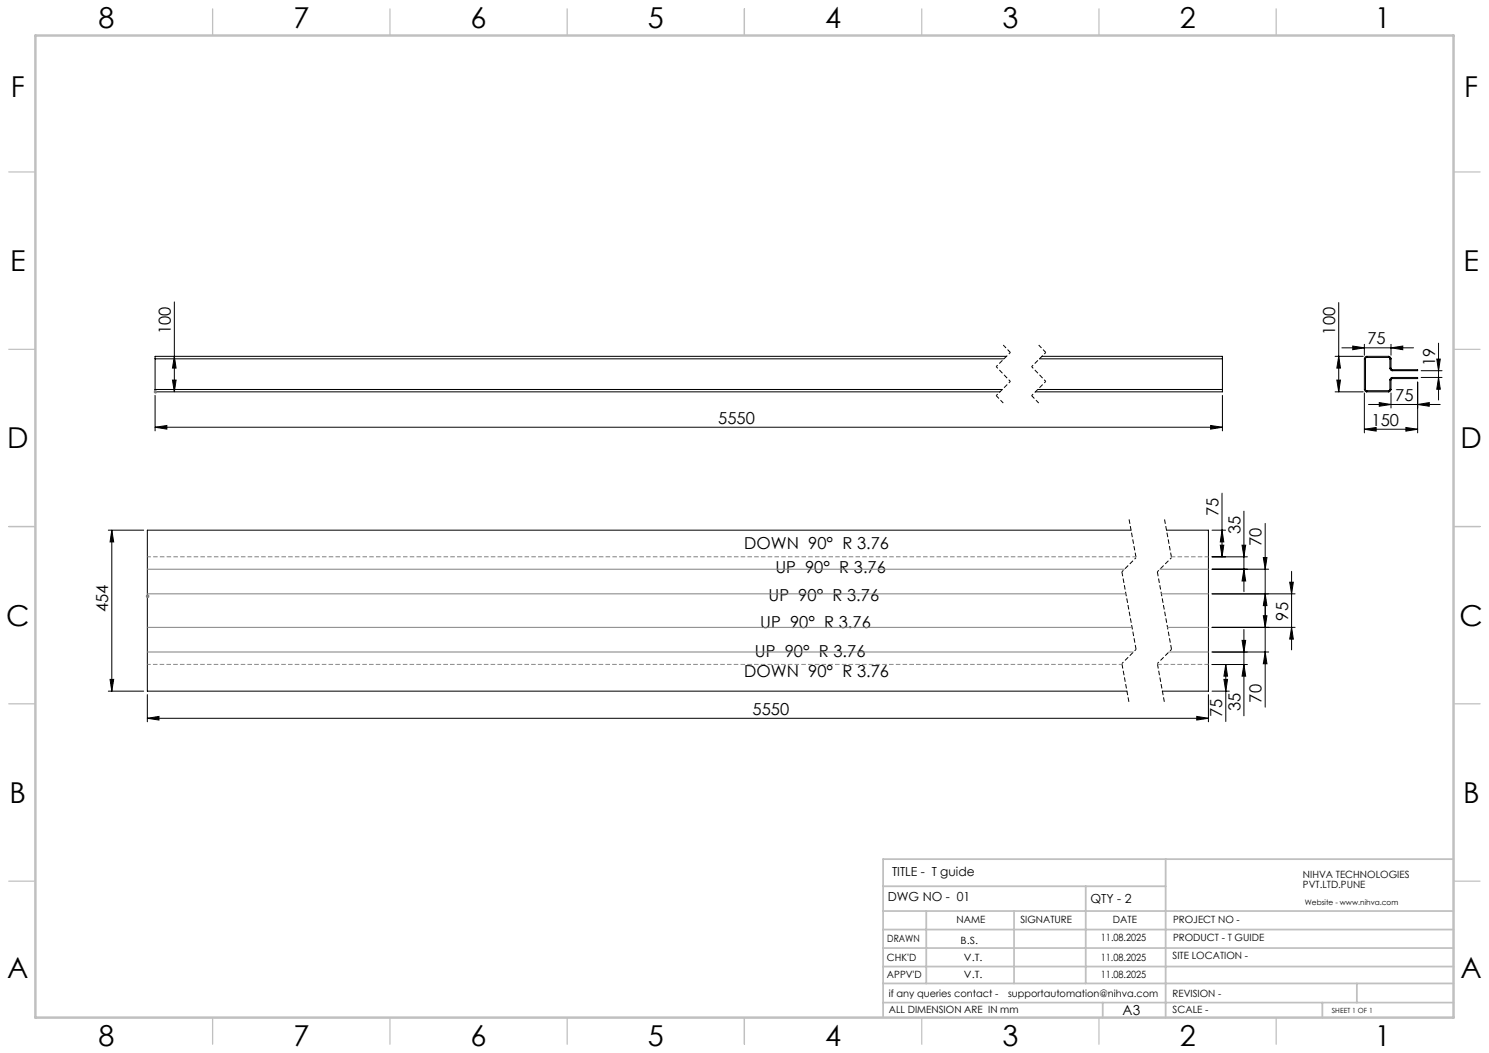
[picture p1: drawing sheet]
<svg xmlns="http://www.w3.org/2000/svg" width="420mm" height="297mm" viewBox="0 0 420 297" stroke-linecap="round" stroke-linejoin="round" font-family="sans-serif">
<g fill="none" stroke="#000" stroke-width=".28">
<path d="M49.2 85.2v25.3M377.6 85.3v25.2M378.5 98.1h20.2M381.6 97.6l3.2 .5-3.2 .5zM384.8 97.1v3.1M392.4 98.1l3.3-.5v1zM392.4 97.1v3.1M405.8 96.8v16M43.7 109.9v.6h238.3M43.7 109.9h239M43.7 101.2h239.5M43.7 101.2v8.7"/>
<path d="M43.7 111.5v10M48.6 107.2h1.1l-.5 3.3zM49.2 100.5l.5 3.3h-1.1zM283.9 100.5h-240.2v.7M292.7 109.9h52.1M293.2 101.2h51.6M293.9 100.5h50.9v.7M344.8 109.9v.6h-52.7M344.8 101.2v8.7M344.8 111.5v10M376.6 110.5h7.9M376.6 100.5h7.9"/>
<path d="M377.1 107.2h1l-.5 3.3zM377.6 100.5l.5 3.3h-1zM384.8 110.8v11.3M384.8 109.9l.4 .5 .3 .1M384.8 109.9h.4M384.8 101.2h.4M384.8 101.2v8.7M385.2 109.9l.3 .3M385.2 101.2v8.7M385.5 100.5l-.4 .2-.3 .5M385.5 100.8l-.3 .4M385.5 100.5v.3"/>
<path d="M385.5 110.2v.3M385.5 110.5h6.2M385.5 110.2h6.2M385.5 100.5h6.2M385.5 100.8h6.2M386 114.1h20.2M389 113.6l3.4 .5-3.4 .5zM391.7 100.8l.3 .4M391.7 100.5l.6 .3 .1 .4M391.7 100.5v.3M391.7 110.2v.3M392 109.9l-.3 .3"/>
<path d="M392 103.9a.66 .66 0 0 0 .7 .7M392 107.1h.4M392 109.9h.4M392 101.2v2.7M392 107.1v2.8M392 101.2h.4M392 103.9h.4M392.4 110.8v4.3M392.4 109.9l-.4 .5-.3 .1M392.4 103.9l.3 .4M392.4 101.2v2.7M392.4 107.1v2.8"/>
<path d="M392.7 106.5l-.3 .1-.4 .5M392.7 106.8l-.3 .3M392.7 104.3v.3M392.7 106.5v.3M392.7 104.3h7.2v.3h-7.2M392.7 106.5h7.2v.3h-7.2M399.9 114.1l3.3-.5v1zM399.9 107.8v14.3M400.9 104.6h5.9M400.9 106.5h5.9M405.3 101.3h1l-.5 3.3zM405.8 106.5l.5 3.3h-1z"/>
<path d="M43.7 120.5l3.4-.5v1zM43.7 120.5h301.1M341.5 120l3.3 .5-3.3 .5zM344.7 139.1v18M384.8 121.1l3.4-.5v1zM384.8 121.1h15.1M396.6 120.6l3.3 .5-3.3 .5zM30.6 149.5h9.9M31.5 149.5l.6 3.4h-1.1zM31.5 149.5v45.4M319 149.5h-277.4v45.4h276.3M329 149.5h11.9v45.4h-13.1"/>
<path d="M341.9 149.5h3.8M341.9 157.1h10M344.2 153.8h1l-.5 3.3zM344.7 149.5l.5 3.4h-1zM350.3 153.8h1.1l-.5 3.3zM350.9 144.2v22.7M356.3 157.3h1.1l-.5 3.2zM356.9 147.6v51.9M341.9 160.5h16M341.9 176.9h23.4M350.9 177.5v24.4M350.9 160.5l.5 3.4h-1.1z"/>
<path d="M356.3 173.7h1.1l-.5 3.2zM356.9 167.5l.5 3.3h-1.1zM363.8 164.2h1l-.5 3.3zM364.3 176.9l.5 3.4h-1zM364.3 161.1v22.2M365.3 167.5h-23.4M30.6 194.9h9.9M31 191.6h1.1l-.6 3.3zM41.6 195.9v7.7M340.9 195.9v7.7M341.9 187.4h10M341.9 194.9h4.8"/>
<path d="M345.2 191.6h1.1l-.5 3.3zM345.8 187.4l.5 3.3h-1.1zM345.8 187.4v16.1M350.3 180.6h1.1l-.5 3.3zM350.9 187.4l.5 3.3h-1.1zM356.9 183.9l.5 3.3h-1.1zM357.9 183.9h-16M41.6 202.6l3.2-.5v1zM41.6 202.6h299.3M337.6 202.1l3.3 .5-3.3 .5z"/>
</g>
<g fill="none" stroke="#808080" stroke-width=".28">
<path d="M43.4 110.5h.9M43.5 110.2l.7 .7M43.9 110v1M44.2 110.2l-.7 .7M41.1 168.2h1.1M41.3 167.8l.7 .8M41.6 167.5h276M41.6 176.9h277.7M41.6 160.5h275.6M41.7 167.7v1M42 167.8l-.7 .8M327.2 160.5h13.7"/>
<path d="M327.6 167.5h13.3M329.3 176.9h11.6M41.6 183.9h278.1M329.7 183.9h11.2"/>
</g>
<path d="M283 97.3l2 2.1M293 97.3l2 2.1M281 111.6l2 2.1M291 111.6l2 2.1" fill="none" stroke="#000" stroke-width=".28" stroke-dasharray="1.3 .6" stroke-dashoffset=".1" stroke-linecap="butt"/>
<path d="M285 99.4l-4 4M295 99.4l-4 4M285 107.6l-4 4M295 107.6l-4 4M320.5 157.3l-4 4M330.5 157.3l-4 4M320.5 183.2l-4 4M330.5 183.2l-4 4" fill="none" stroke="#000" stroke-width=".28" stroke-dasharray="1.3 .6" stroke-dashoffset=".7" stroke-linecap="butt"/>
<path d="M281 103.4l4 4.2M291 103.4l4 4.2" fill="none" stroke="#000" stroke-width=".28" stroke-dasharray="1.3 .6" stroke-dashoffset=".6" stroke-linecap="butt"/>
<path d="M318.5 146.3l2 11M328.5 146.3l2 11M316.5 187.2l2 10.9M326.5 187.2l2 10.9" fill="none" stroke="#000" stroke-width=".28" stroke-dasharray="1.3 .6" stroke-dashoffset="-.2" stroke-linecap="butt"/>
<path d="M316.5 161.3l4 21.9M326.5 161.3l4 21.9" fill="none" stroke="#000" stroke-width=".28" stroke-dasharray="1.3 .6" stroke-linecap="butt"/>
<path d="M320.4 157h-278.8M316.5 187.4h-274.9" fill="none" stroke="#808080" stroke-width=".28" stroke-dasharray="1.3 .6" stroke-dashoffset=".3" stroke-linecap="butt"/>
<path d="M340.9 187.4h-14.4" fill="none" stroke="#808080" stroke-width=".28" stroke-dasharray="1.3 .6" stroke-dashoffset=".1" stroke-linecap="butt"/>
<path d="M340.9 157h-10.5" fill="none" stroke="#808080" stroke-width=".28" stroke-dasharray="1.3 .6" stroke-dashoffset=".2" stroke-linecap="butt"/>
<g fill="none" stroke="#c0c0c0" stroke-width=".35">
<path d="M60 2.5v7.5M110 2.5v7.5M160 2.5v7.5M210 2.5v7.5M260 2.5v7.5M310 2.5v7.5M360 2.5v7.5M2.5 48.5h7.5M410 48.5h7.5M2.5 98.5h7.5M410 98.5h7.5M2.5 148.5h7.5"/>
<path d="M410 148.5h7.5M2.5 198.5h7.5M410 198.5h7.5M2.5 248.5h7.5M410 248.5h7.5M60 287v7.5M110 287v7.5M160 287v7.5M210 287v7.5M260 287v7.5M310 287v7.5M360 287v7.5"/>
</g>
<g fill="none" stroke="#c0c0c0" stroke-width=".5">
<path d="M249.1 257h160.9M249.1 250h79.7M261.3 257v20.4M286 257v20.4M306.2 250v27.4M328.8 242.3v44.7M410 242.3h-160.9v44.7M249.1 272.6h160.9M249.1 267.4h160.9M249.1 262.2h160.9M249.1 277.4h160.9M382.7 277.4v5.4"/>
<path d="M249.1 282.8h160.9M311 282.8v4.2M373 282.8v4.2"/>
</g>
<path d="M10 10h400v277h-400z" fill="none" stroke="#c0c0c0" stroke-width=".7"/>
<g fill="#000">
<path d="M377.1 107.2h1l-.5 3.3zM377.6 100.5l.5 3.3h-1zM48.6 107.2h1.1l-.5 3.3zM49.2 100.5l.5 3.3h-1.1zM344.2 153.8h1l-.5 3.3zM344.7 149.5l.5 3.4h-1zM350.9 187.4l.5 3.3h-1.1zM350.3 180.6h1.1l-.5 3.3zM350.9 160.5l.5 3.4h-1.1zM350.3 153.8h1.1l-.5 3.3zM356.9 167.5l.5 3.3h-1.1zM356.3 157.3h1.1l-.5 3.2z"/>
<path d="M405.3 101.3h1l-.5 3.3zM405.8 106.5l.5 3.3h-1zM31.5 149.5l.6 3.4h-1.1zM31 191.6h1.1l-.6 3.3zM345.8 187.4l.5 3.3h-1.1zM345.2 191.6h1.1l-.5 3.3zM356.3 173.7h1.1l-.5 3.2zM356.9 183.9l.5 3.3h-1.1zM363.8 164.2h1l-.5 3.3zM364.3 176.9l.5 3.4h-1z"/>
<path d="M384.8 121.1l3.4-.5v1zM396.6 120.6l3.3 .5-3.3 .5zM389 113.6l3.4 .5-3.4 .5zM399.9 114.1l3.3-.5v1zM381.6 97.6l3.2 .5-3.2 .5zM392.4 98.1l3.3-.5v1zM43.7 120.5l3.4-.5v1zM341.5 120l3.3 .5-3.3 .5zM41.6 202.6l3.2-.5v1zM337.6 202.1l3.3 .5-3.3 .5z"/>
</g>
<g font-size="8.1">
<text x="27.8" y="8">8</text>
<text x="82.8" y="8">7</text>
<text x="132.8" y="8">6</text>
<text x="182.8" y="8">5</text>
<text x="232.8" y="8">4</text>
<text x="282.8" y="8">3</text>
<text x="332.8" y="8">2</text>
<text x="387.8" y="8">1</text>
<text x="3" y="27.2">F</text>
<text x="413" y="27.2">F</text>
<text x="2.8" y="76.5">E</text>
<text x="412.8" y="76.5">E</text>
<text x="2" y="126.5">D</text>
<text x="412" y="126.5">D</text>
<text x="1.7" y="176.5">C</text>
<text x="411.7" y="176.5">C</text>
<text x="2.7" y="226.5">B</text>
<text x="412.7" y="226.5">B</text>
<text x="2" y="275.7">A</text>
<text x="412" y="275.7">A</text>
<text x="27.8" y="295">8</text>
<text x="82.8" y="295">7</text>
<text x="132.8" y="295">6</text>
<text x="182.8" y="295">5</text>
<text x="232.8" y="295">4</text>
<text x="282.8" y="295">3</text>
<text x="332.8" y="295">2</text>
<text x="387.8" y="295">1</text>
</g>
<g font-size="4.7">
<text x="48.2" y="94.2" transform="rotate(-90 48.2 94.2)">100</text>
<text x="376.6" y="94.4" transform="rotate(-90 376.6 94.4)">100</text>
<text x="385.7" y="97.1">75</text>
<text x="404.8" y="103.3" transform="rotate(-90 404.8 103.3)">19</text>
<text x="393.6" y="113">75</text>
<text x="202.6" y="119.5">5550</text>
<text x="386.9" y="120">150</text>
<text x="343.7" y="145.5" transform="rotate(-90 343.7 145.5)">75</text>
<text x="209.9" y="154.8">DOWN 90° R 3.76</text>
<text x="349.9" y="150.6" transform="rotate(-90 349.9 150.6)">35</text>
<text x="355.9" y="154.1" transform="rotate(-90 355.9 154.1)">70</text>
<text x="218.7" y="161.6">UP 90° R 3.76</text>
<text x="30.6" y="172.7" transform="rotate(-90 30.6 172.7)">454</text>
<text x="216.8" y="169.5">UP 90° R 3.76</text>
<text x="214.4" y="177.2">UP 90° R 3.76</text>
<text x="363.3" y="175" transform="rotate(-90 363.3 175)">95</text>
<text x="212.9" y="185.3">UP 90° R 3.76</text>
<text x="209.9" y="191.1">DOWN 90° R 3.76</text>
<text x="212.3" y="201.5">5550</text>
<text x="344.7" y="202.2" transform="rotate(-90 344.7 202.2)">75</text>
<text x="349.9" y="200.6" transform="rotate(-90 349.9 200.6)">35</text>
<text x="355.9" y="198.2" transform="rotate(-90 355.9 198.2)">70</text>
</g>
<text font-size="3.9" x="316.7" y="286.4">A3</text>
<g font-size="3.5">
<text x="251.6" y="247">TITLE - T guide</text>
<text x="250.4" y="254.2">DWG NO - 01</text>
<text x="307.6" y="254.8">QTY - 2</text>
</g>
<g font-size="2.8">
<text x="367.5" y="247.7">NIHVA TECHNOLOGIES</text>
<text x="367.5" y="250.5">PVT.LTD.PUNE</text>
<text x="269.8" y="260.4">NAME</text>
<text x="287.8" y="260.4">SIGNATURE</text>
<text x="313.9" y="260.5">DATE</text>
<text x="330.9" y="260.5">PROJECT NO -</text>
<text x="250.3" y="265.7">DRAWN</text>
<text x="270.9" y="266.1">B.S.</text>
<text x="310.5" y="265.5">11.08.2025</text>
<text x="330.9" y="265.5">PRODUCT - T GUIDE</text>
<text x="250.2" y="271.1">CHK'D</text>
<text x="250.2" y="275.8">APPV'D</text>
<text x="271.9" y="271.1">V.T.</text>
<text x="271.9" y="275.8">V.T.</text>
<text x="310.5" y="270.9">11.08.2025</text>
<text x="310.5" y="275.8">11.08.2025</text>
<text x="330.7" y="270.6">SITE LOCATION -</text>
<text x="250.7" y="281.1">if any queries contact -</text>
<text x="284.3" y="281.1">supportautomation@nihva.com</text>
<text x="330.7" y="281.1">REVISION -</text>
<text x="250.7" y="285.6">ALL DIMENSION ARE IN mm</text>
<text x="330.7" y="285.6">SCALE -</text>
</g>
<text font-size="2.1" x="368.1" y="255.1">Website - www.nihva.com</text>
<text font-size="2" x="375.7" y="285.6">SHEET 1 OF 1</text>
</svg>
